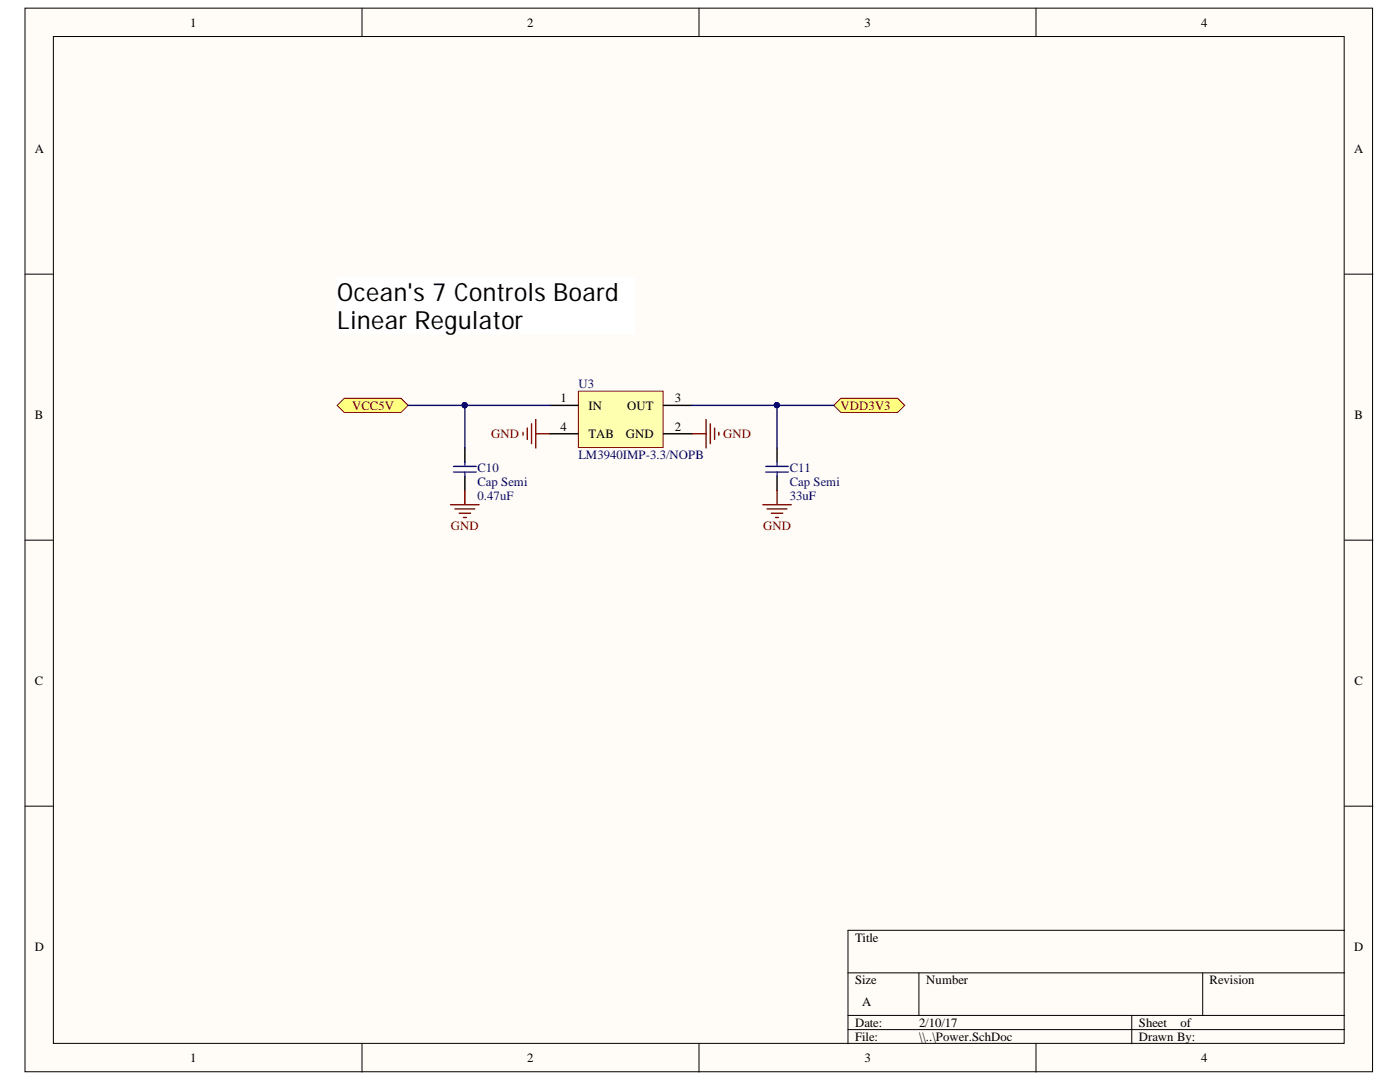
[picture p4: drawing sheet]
<svg xmlns="http://www.w3.org/2000/svg" width="279mm" height="216mm" viewBox="0 0 279 216" stroke-linecap="round" stroke-linejoin="round" font-family="sans-serif">
<g fill="#fffcf8" stroke="#000" stroke-width=".2">
<path d="M5 1.6h268.9v212.3h-268.9z"/>
<path d="M10.7 7.3h257.6v200.9h-257.6z"/>
</g>
<g fill="none" stroke="#000" stroke-width=".2">
<path d="M72.2 1.6v5.7M139.5 1.6v5.7M206.8 1.6v5.7M5 54.7h5.7M268.3 54.7h5.7M5 107.8h5.7M268.3 107.8h5.7M5 160.9h5.7M268.3 160.9h5.7M169.2 194.1h99.1M183.4 194.1v8.5M240 194.1v8.5"/>
<path d="M268.3 185.6h-99.1v22.7M72.2 208.3v5.6M139.5 208.3v5.6M169.2 202.6h99.1M169.2 205.4h99.1M206.8 208.3v5.6M225.9 202.6v5.7"/>
</g>
<path d="M115.4 78.1h16.9v11.2h-16.9z" fill="#ffffb0" stroke="#800000" stroke-width=".2"/>
<path d="M92.8 89.4v2.8M92.8 95v2.9M109.8 80.9h5.6M109.8 86.6h5.6M132.4 80.9h5.7M132.4 86.6h5.7M155.1 89.4v2.8M155.1 95v2.9" fill="none" stroke="#000" stroke-width=".28"/>
<path d="M90.5 93.1h4.5M90.5 94.2h4.5M92.8 92.2v.9M92.8 94.2v.8M152.8 93.1h4.5M152.8 94.2h4.5M155.1 92.2v.9M155.1 94.2v.8" fill="none" stroke="#00f" stroke-width=".28"/>
<g fill="none" stroke="#800000" stroke-width=".28">
<path d="M92.8 97.9v2.8M104.4 86.3v.5M105.2 85.4v2.3M106.1 84.6v3.9M106.9 83.7v5.7M106.9 86.6h2.9M138.1 86.6h2.8M140.9 83.7v5.7M141.8 84.6v3.9M142.6 85.4v2.3M143.5 86.3v.5M155.1 97.9v2.8"/>
<path d="M89.9 100.7h5.7M90.8 101.6h4M91.6 102.4h2.3M92.5 103.3h.6M152.2 100.7h5.7M153.1 101.6h4M153.9 102.4h2.3M154.8 103.3h.6"/>
</g>
<g fill="#ffff80" stroke="#800000" stroke-width=".2">
<path d="M67.3 80.9l1.4-1.4h11.3l1.4 1.4-1.4 1.4h-11.3z" fill-rule="evenodd"/>
<path d="M166.4 80.9l1.4-1.4h11.3l1.5 1.4-1.5 1.4h-11.3z" fill-rule="evenodd"/>
</g>
<path d="M81.4 80.9h28.4M92.8 80.9v8.5M138.1 80.9h28.3M155.1 80.9v8.5" fill="none" stroke="#000080" stroke-width=".28"/>
<g fill="#000080" stroke="#000080" stroke-width=".2">
<circle cx="92.7" cy="80.8" r=".52"/>
<circle cx="155" cy="80.8" r=".52"/>
</g>
<path d="M67.3 55.4h59.4v11.3h-59.4z" fill="#fff" stroke="#fff" stroke-width=".2"/>
<g font-size="5">
<text x="67.3" y="60">Ocean's 7 Controls Board</text>
<text x="67.3" y="65.7">Linear Regulator</text>
</g>
<g font-size="2.5">
<text x="38" y="5.3">1</text>
<text x="105.2" y="5.3">2</text>
<text x="172.5" y="5.3">3</text>
<text x="239.7" y="5.3">4</text>
<text x="6.9" y="30.4">A</text>
<text x="270.2" y="30.4">A</text>
<text x="6.9" y="83.5">B</text>
<text x="111.9" y="80.3">1</text>
<text x="117.5" y="81.7">IN</text>
<text x="125.1" y="81.7">OUT</text>
<text x="134.7" y="80.3">3</text>
<text x="270.3" y="83.5">B</text>
<text x="111.9" y="86">4</text>
<text x="117.5" y="87.4">TAB</text>
<text x="124.9" y="87.4">GND</text>
<text x="134.7" y="86">2</text>
<text x="6.9" y="136.6">C</text>
<text x="270.3" y="136.6">C</text>
<text x="6.9" y="189.7">D</text>
<text x="170.6" y="187.9">Title</text>
<text x="270.2" y="189.7">D</text>
<text x="170.6" y="196.4">Size</text>
<text x="184.8" y="196.4">Number</text>
<text x="241.4" y="196.4">Revision</text>
<text x="172.1" y="200.7">A</text>
<text x="170.6" y="204.9">Date:</text>
<text x="170.6" y="207.7">File:</text>
<text x="183.4" y="204.9">2/10/17</text>
<text x="183.4" y="207.7">\\..\Power.SchDoc</text>
<text x="227.3" y="204.9">Sheet</text>
<text x="227.3" y="207.7">Drawn By:</text>
<text x="235.6" y="204.9">of</text>
<text x="38" y="212">1</text>
<text x="105.2" y="212">2</text>
<text x="172.5" y="212">3</text>
<text x="239.7" y="212">4</text>
</g>
<g font-size="2.5" fill="#000080">
<text x="115.4" y="77.5">U3</text>
<text x="95.3" y="94.2">C10</text>
<text x="115.4" y="91.6">LM3940IMP-3.3/NOPB</text>
<text x="157.6" y="94.2">C11</text>
<text x="95.3" y="99.8">0.47uF</text>
<text x="95.3" y="97">Cap Semi</text>
<text x="157.6" y="99.8">33uF</text>
<text x="157.6" y="97">Cap Semi</text>
</g>
<g font-size="2.5" fill="#800000">
<text x="70.3" y="81.7">VCC5V</text>
<text x="167.8" y="81.7">VDD3V3</text>
<text x="98" y="87.4">GND</text>
<text x="144.3" y="87.4">GND</text>
<text x="90" y="105.8">GND</text>
<text x="152.3" y="105.8">GND</text>
</g>
</svg>
